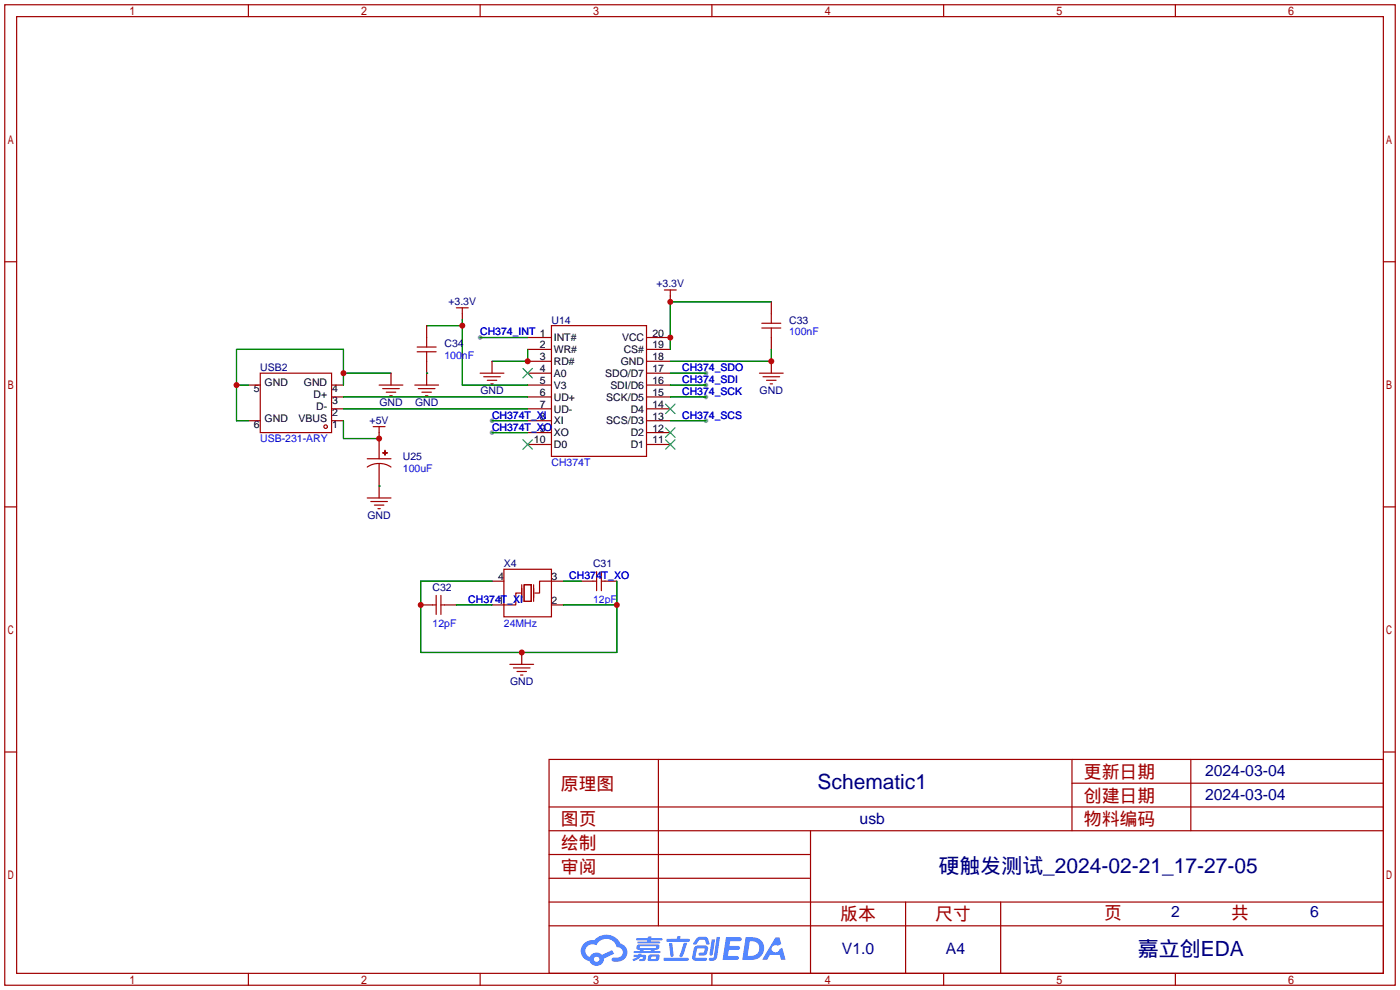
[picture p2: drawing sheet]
<svg xmlns="http://www.w3.org/2000/svg" width="299mm" height="212mm" viewBox="0 0 299 212" stroke-linecap="round" stroke-linejoin="round" font-family="sans-serif">
<g fill="#999">
<circle cx="105.2" cy="89.9" r=".51"/>
<circle cx="105.2" cy="92.5" r=".51"/>
<circle cx="150.9" cy="79.8" r=".51"/>
<circle cx="150.9" cy="82.3" r=".51"/>
<circle cx="150.9" cy="84.8" r=".51"/>
<circle cx="150.9" cy="89.9" r=".51"/>
<circle cx="102.6" cy="72.1" r=".51"/>
</g>
<g fill="none" stroke="#a10000" stroke-width=".25">
<path d="M1 1h297.2v209.6h-297.2zM3.6 3.6h292.1v204.4h-292.1zM53.1 1v2.6M102.6 1v2.6M152.1 1v2.6M201.7 1v2.6M251.2 1v2.6M1 55.9h2.6M295.7 55.9h2.5M1 108.3h2.6M295.7 108.3h2.5M1 160.7h2.6"/>
<path d="M117.3 162.3h178.4v45.7h-178.4zM117.3 177.5h178.4M117.3 172.5h178.4M140.7 162.3v35.6M173.2 177.5v30.5M229.1 162.3v15.2M229.1 167.4h66.6M254.5 162.3v15.2M295.7 160.7h2.5M117.3 182.6h55.9M117.3 197.9h178.4M117.3 192.8h178.4"/>
<path d="M117.3 187.7h55.9M193.5 192.8v15.2M213.9 192.8v15.2M53.1 208v2.6M102.6 208v2.6M152.1 208v2.6M201.7 208v2.6M251.2 208v2.6"/>
</g>
<g fill="#5487ff">
<path d="M155.2 200.3h2.6a.48 .48 0 0 1 .7 .4 .48 .48 0 0 1-.6 .4h-1.8l-.2 1.1h1.9a.43 .43 0 0 1 .4 .4 .43 .43 0 0 1-.5 .4h-1.9l-.2 1.3h1.7a.45 .45 0 0 1 .5 .2 .45 .45 0 0 1-.1 .6h-3.3z"/>
<path d="M165.7 200.3h.9l.4 1.5-.8 .3a.84 .84 0 0 0-1.2 .3 .84 .84 0 0 0 .4 1.1 .84 .84 0 0 0 1.1-.4l.1-.2 .6-.3 .7 2.5h-1l-.2-1h-2.1l-.6 1h-1.1z"/>
<path d="M152.1 200.8h.7l-.5 3.1a.36 .36 0 0 1-.3 .3 .36 .36 0 0 1-.4-.3z"/>
<path d="M153.2 200.2h.7l-.6 4.3a1.13 1.13 0 0 1-1.8 .6l.2-.4h.7l.2-.2z"/>
<path d="M148.9 200.6l.6-.4h1a.77 .77 0 0 1 .9 .5l.3 1-.2 .2h-.5l-.3-.9-.2-.2-1 .1-.7 1-.6-.1-.1-.2z"/>
<path d="M148.4 202.4l.6-.3h1.7a.81 .81 0 0 1 .7 .5 .81 .81 0 0 1-.2 .8 .81 .81 0 0 1-.9 .8h-.7a.32 .32 0 0 1-.3-.3 .32 .32 0 0 1 .4-.3h.7l.2-.9-1.6 .1-.4 1.8 2.2 .1a.32 .32 0 0 1 .3 .4 .32 .32 0 0 1-.4 .2h-2.2l-.5-.3-.1-.5z"/>
<path d="M141.9 204.7h5a.33 .33 0 0 1 .3 .3 .33 .33 0 0 1-.3 .3h-4.9l-.2-.1z"/>
<path d="M146.1 201.5h.8l-.7 2a.98 .98 0 0 1-.7 1.1l-.3-.3z"/>
<path d="M143 201.6h.7l.3 2.5a.34 .34 0 0 1-.3 .4 .34 .34 0 0 1-.4-.3z"/>
<path d="M142.5 200.7h2.1l.3-.6h.6l-.1 .6h1.7a.32 .32 0 0 1 .4 .3 .32 .32 0 0 1-.4 .3h-4.5l-.2-.2z"/>
<path d="M135.5 204.1h.9l.1-.3h.6v.3h.8a.82 .82 0 0 1-.5 1.3h-.8v-.4l.7-.1 .1-.3a.68 .68 0 0 0-1 .4l-1.1 .4-.1-.4 .9-.5h-.7z"/>
<path d="M136 200.5h2.4l.1-.3h.7v.3h2.2l.2 .3-.2 .2h-2.3v.2h1.8l.2 .3-.2 .1h-4.5l-.1-.4h2l.1-.2h-2.3l-.1-.2z"/>
<path d="M159.4 200.3l-.8 4.9h1.7a2.5 2.5 0 0 0 3-2.5 2.5 2.5 0 0 0-3.1-2.4zM160.3 201.1a1.61 1.61 0 0 1 2 1.5 1.61 1.61 0 0 1-1.8 1.7h-.7z"/>
<path d="M136.2 202a.55 .55 0 0 0-.2 .8 .55 .55 0 0 0 .7 .2l.1 .3h-1.3v.3l5.4 .1 .3-.2-.2-.2h-1.2l.2-.3a.7 .7 0 0 0 .8-.3 .7 .7 0 0 0 0-.8l-4.2-.1zM136.8 202.3l3.3-.1 .1 .1-.2 .3h-3.2zM137.5 203h1.7l-.2 .3h-1.4z"/>
<path d="M138.6 204.2a1.05 1.05 0 0 0 0 1.2 2.91 2.91 0 0 0 2.2-.2 .98 .98 0 0 0 0-1.2h-1.6zM139.2 204.5l.9-.1 .1 .4-.2 .2-.8-.1z"/>
<path d="M124.9 201.6a2.23 2.23 0 0 0-.7 2.3 2.23 2.23 0 0 0 1.8 1.6 1.58 1.58 0 0 0 1.8 .9 1.58 1.58 0 0 0 1.3-1.5l2.2-1.1-.5-.7-2.1 1a1.65 1.65 0 0 0-2.7 .4 1.45 1.45 0 0 1-.8-1.9 1.45 1.45 0 0 1 2-.7l.3 .1a2.3 2.3 0 0 1 2.3-1.3 2.3 2.3 0 0 1 2 1.7 1.12 1.12 0 0 1 1.3 1 1.12 1.12 0 0 1-1.1 1.2h-.7a.45 .45 0 0 0-.6 .4 .45 .45 0 0 0 .5 .5 2.21 2.21 0 0 0 2.2-.5 2.21 2.21 0 0 0 .5-2.3 2.13 2.13 0 0 0-1.3-1.1 3.3 3.3 0 0 0-5.6-.7l-1.1 .1zM127 205a.57 .57 0 0 1 1.1 0 .57 .57 0 0 1-1.1 0z"/>
</g>
<g fill="none" stroke="#a10000" stroke-width=".25">
<path d="M55.6 79.8h15.3v12.7h-15.3zM89.2 74.2h4M89.2 75.2h4M91.2 72.1v2.1M91.2 75.2v2M97.5 65.8h2.6M98.8 65.8v1.3M102.6 79.8h5.1M117.9 69.6h20.3v27.9h-20.3zM142 62h2.5M143.3 62v1.2M162.3 79.8h5.1"/>
<path d="M162.8 69.1h4.1M162.8 70.1h4.1M164.8 67.1v2M164.8 70.1v2M78.5 99.8a4.6 4.6 0 0 1 5.1 0M78.5 98h5.1M79.8 91.2h2.5M81 91.2v1.3M81 82.3h5.1M81.8 96.8h1zM81.8 83.1h3.5M82.3 96.3v1z"/>
<path d="M82.5 83.8h2.1M83.3 84.6h.5M88.6 82.3h5.1M89.4 83.1h3.6M90.2 83.8h2M90.9 84.6h.5M103.4 80.5h3.5M104.1 81.3h2.1M104.9 82h.5M163.1 80.5h3.5M163.8 81.3h2.1M164.6 82h.5"/>
<path d="M78.5 106.4h5.1M79.2 107.2h3.6M80 107.9h2M80.8 108.7h.5M92.5 129.3h.7M93.2 127.3v4M94.2 127.3v4M94.2 129.3h.8M107.7 121.7h10.2v10.1h-10.2zM111.3 126.7h-1.1v2.6h-2.5M111.5 125v3.5M112 125h1.5v3.5h-1.5z"/>
<path d="M114 125v3.5M117.9 124.2h-2.6v2.5h-1M126.7 124.2h.8M127.5 122.2v4M128.5 122.2v4M128.5 124.2h.8M109 142h5M109.7 142.7h3.6M110.5 143.5h2M111.3 144.3h.5"/>
<circle cx="69.6" cy="91.2" r=".38"/>
</g>
<g fill="none" stroke="#870000" stroke-width=".25">
<path d="M83.6 79.8v2.5M91.2 69.6v2.5M91.2 77.2v5.1M98.8 67.1v1.2M105.2 77.2v2.6M112.8 72.1h5.1M112.8 74.7h5.1M112.8 77.2h5.1M112.8 79.8h5.1M138.2 72.1h5.1M138.2 74.7h5.1M138.2 77.2h5.1"/>
<path d="M138.2 79.8h5.1M143.3 63.2v1.3M164.8 64.5v2.6M164.8 72.1v2.6M164.8 77.2v2.6M53.1 89.9h2.5M53.1 82.3h2.5M70.9 89.9h2.5M70.9 87.4h2.5M70.9 84.8h2.5M70.9 82.3h2.5M81 92.5v5.5"/>
<path d="M81 99.1v7.3M112.8 89.9h5.1M112.8 87.4h5.1M112.8 84.8h5.1M112.8 82.3h5.1M112.8 92.5h5.1M112.8 95h5.1M138.2 89.9h5.1M138.2 87.4h5.1M138.2 84.8h5.1M138.2 82.3h5.1M138.2 92.5h5.1"/>
<path d="M138.2 95h5.1M89.9 129.3h2.6M95 129.3h2.5M105.2 124.2h2.5M105.2 129.3h2.5M111.5 139.4v2.6M117.9 124.2h2.5M117.9 129.3h2.5M124.2 124.2h2.5M129.3 124.2h2.5"/>
</g>
<path d="M111.8 78.7l2 2.1M113.8 78.7l-2 2.1M111.8 94l2 2M113.8 94l-2 2M142.2 94l2.1 2M142.2 91.4l2.1 2.1M142.2 86.4l2.1 2M144.3 94l-2.1 2M144.3 91.4l-2.1 2.1M144.3 86.4l-2.1 2" fill="none" stroke="#3c3" stroke-width=".25"/>
<g fill="none" stroke="#008700" stroke-width=".25">
<path d="M73.4 79.8h10.2M91.2 79.8h.1M91.2 69.6h7.6M98.8 68.3v14h14M102.6 72.1h10.2M112.8 74.7v2.5h-7.6M143.3 79.8h7.6M164.8 64.5h-21.5v10.2M164.8 74.7v2.5h-21.5M50.5 82.3h2.6M73.4 82.3v-7.6h-22.9v15.2h2.6M73.4 84.8h39.4"/>
<path d="M73.4 87.4h39.4M73.4 89.9v3.8h7.6M105.2 89.9h7.6M105.2 92.5h7.6M143.3 89.9h7.6M143.3 84.8h7.6M143.3 82.3h7.6M81 103.9h.1M97.5 129.3h7.7M105.2 124.2h-15.3v15.2h41.9v-15.2M120.4 129.3h11.4M120.4 124.2h3.8"/>
</g>
<g fill="#c00">
<circle cx="89.9" cy="129.3" r=".63"/>
<circle cx="131.8" cy="129.3" r=".63"/>
<circle cx="111.5" cy="139.4" r=".63"/>
<circle cx="81" cy="93.7" r=".63"/>
<circle cx="143.3" cy="72.1" r=".63"/>
<circle cx="143.3" cy="64.5" r=".63"/>
<circle cx="98.8" cy="69.6" r=".63"/>
<circle cx="164.8" cy="77.2" r=".63"/>
<circle cx="112.8" cy="77.2" r=".63"/>
<circle cx="50.5" cy="82.3" r=".63"/>
<circle cx="73.4" cy="79.8" r=".63"/>
</g>
<g font-size="4.5" fill="#000080">
<text x="174.7" y="168.7">Schematic1</text>
<text x="200.6" y="186.5">硬触发测试_2024-02-21_17-27-05</text>
<text x="243.2" y="204.3">嘉立创EDA</text>
</g>
<g font-size="3.8" fill="#a00000">
<text x="231.6" y="166.2">更新日期</text>
<text x="119.9" y="168.8">原理图</text>
<text x="231.6" y="171.3">创建日期</text>
<text x="119.9" y="176.4">图页</text>
<text x="231.6" y="176.4">物料编码</text>
<text x="119.9" y="181.5">绘制</text>
<text x="119.9" y="186.6">审阅</text>
<text x="179.6" y="196.7">版本</text>
<text x="199.9" y="196.7">尺寸</text>
<text x="236" y="196.5">页</text>
<text x="263.1" y="196.5">共</text>
</g>
<g font-size="3.4" fill="#000080">
<text x="257.6" y="165.9">2024-03-04</text>
<text x="257.6" y="170.9">2024-03-04</text>
<text x="183.7" y="176">usb</text>
<text x="250.3" y="196.1">2</text>
<text x="280" y="196.1">6</text>
<text x="179.9" y="204">V1.0</text>
<text x="202.2" y="204">A4</text>
</g>
<g font-size="2.2" fill="#000080">
<text x="95.8" y="65.2">+3.3V</text>
<text x="140.3" y="61.4">+3.3V</text>
<text x="117.9" y="69.1">U14</text>
<text x="168.7" y="69.1">C33</text>
<text x="95" y="74.2">C34</text>
<text x="55.6" y="79.3">USB2</text>
<text x="81.1" y="86.8">GND</text>
<text x="88.7" y="86.8">GND</text>
<text x="102.7" y="84.2">GND</text>
<text x="162.4" y="84.2">GND</text>
<text x="79" y="90.6">+5V</text>
<text x="86.1" y="98.4">U25</text>
<text x="78.5" y="110.9">GND</text>
<text x="107.7" y="121.2">X4</text>
<text x="126.7" y="121.2">C31</text>
<text x="92.5" y="126.3">C32</text>
<text x="109" y="146.5">GND</text>
</g>
<g font-size="2.2" fill="#00f">
<text x="102.6" y="71.7">CH374_INT 1</text>
<text x="168.7" y="71.7">100nF</text>
<text x="95" y="76.8">100nF</text>
<text x="145.8" y="79.3">CH374_SDO</text>
<text x="145.8" y="81.8">CH374_SDI</text>
<text x="105.2" y="89.5">CH374T_XI</text>
<text x="145.8" y="84.4">CH374_SCK</text>
<text x="145.8" y="89.5">CH374_SCS</text>
<text x="55.6" y="94.5">USB-231-ARY</text>
<text x="105.2" y="92">CH374T_XO</text>
<text x="86.1" y="100.9">100uF</text>
<text x="117.9" y="99.6">CH374T</text>
<text x="121.7" y="123.8">CH374T_XO</text>
<text x="100.1" y="128.8">CH374T_XI</text>
<text x="126.7" y="128.8">12pF</text>
<text x="92.5" y="133.9">12pF</text>
<text x="107.7" y="133.9">24MHz</text>
</g>
<g font-size="2.2">
<text x="139.4" y="71.9">20</text>
<text x="115.3" y="74.5">2</text>
<text x="115.3" y="77">3</text>
<text x="118.4" y="72.9">INT#</text>
<text x="118.4" y="75.5">WR#</text>
<text x="132.9" y="72.9">VCC</text>
<text x="133.3" y="75.5">CS#</text>
<text x="139.4" y="77">18</text>
<text x="139.4" y="74.5">19</text>
<text x="54.3" y="83.9">5</text>
<text x="56.6" y="82.6">GND</text>
<text x="64.9" y="82.6">GND</text>
<text x="71" y="83.9">4</text>
<text x="115.3" y="79.5">4</text>
<text x="115.3" y="82.1">5</text>
<text x="118.4" y="78">RD#</text>
<text x="118.4" y="80.6">A0</text>
<text x="118.4" y="83.1">V3</text>
<text x="129.3" y="80.6">SDO/D7</text>
<text x="130.4" y="83.1">SDI/D6</text>
<text x="132.7" y="78">GND</text>
<text x="139.4" y="82.1">16</text>
<text x="139.4" y="79.5">17</text>
<text x="67" y="85.1">D+</text>
<text x="67.6" y="87.7">D-</text>
<text x="71" y="88.9">2</text>
<text x="71" y="86.4">3</text>
<text x="115.3" y="84.6">6</text>
<text x="115.3" y="87.2">7</text>
<text x="115.3" y="89.7">8</text>
<text x="118.4" y="85.6">UD+</text>
<text x="118.4" y="88.2">UD-</text>
<text x="129.6" y="85.6">SCK/D5</text>
<text x="134.8" y="88.2">D4</text>
<text x="139.4" y="89.7">13</text>
<text x="139.4" y="87.2">14</text>
<text x="139.4" y="84.6">15</text>
<text x="54.3" y="91.5">6</text>
<text x="56.6" y="90.2">GND</text>
<text x="63.8" y="90.2">VBUS</text>
<text x="71" y="91.5">1</text>
<text x="114.1" y="94.8">10</text>
<text x="115.3" y="92.2">9</text>
<text x="118.4" y="90.7">XI</text>
<text x="118.4" y="93.3">XO</text>
<text x="118.4" y="95.8">D0</text>
<text x="129.6" y="90.7">SCS/D3</text>
<text x="134.8" y="95.8">D1</text>
<text x="134.8" y="93.3">D2</text>
<text x="139.4" y="94.8">11</text>
<text x="139.4" y="92.2">12</text>
<text x="106.5" y="124">4</text>
<text x="117.9" y="124">3</text>
<text x="106.5" y="129.1">1</text>
<text x="117.9" y="129.1">2</text>
</g>
</svg>
